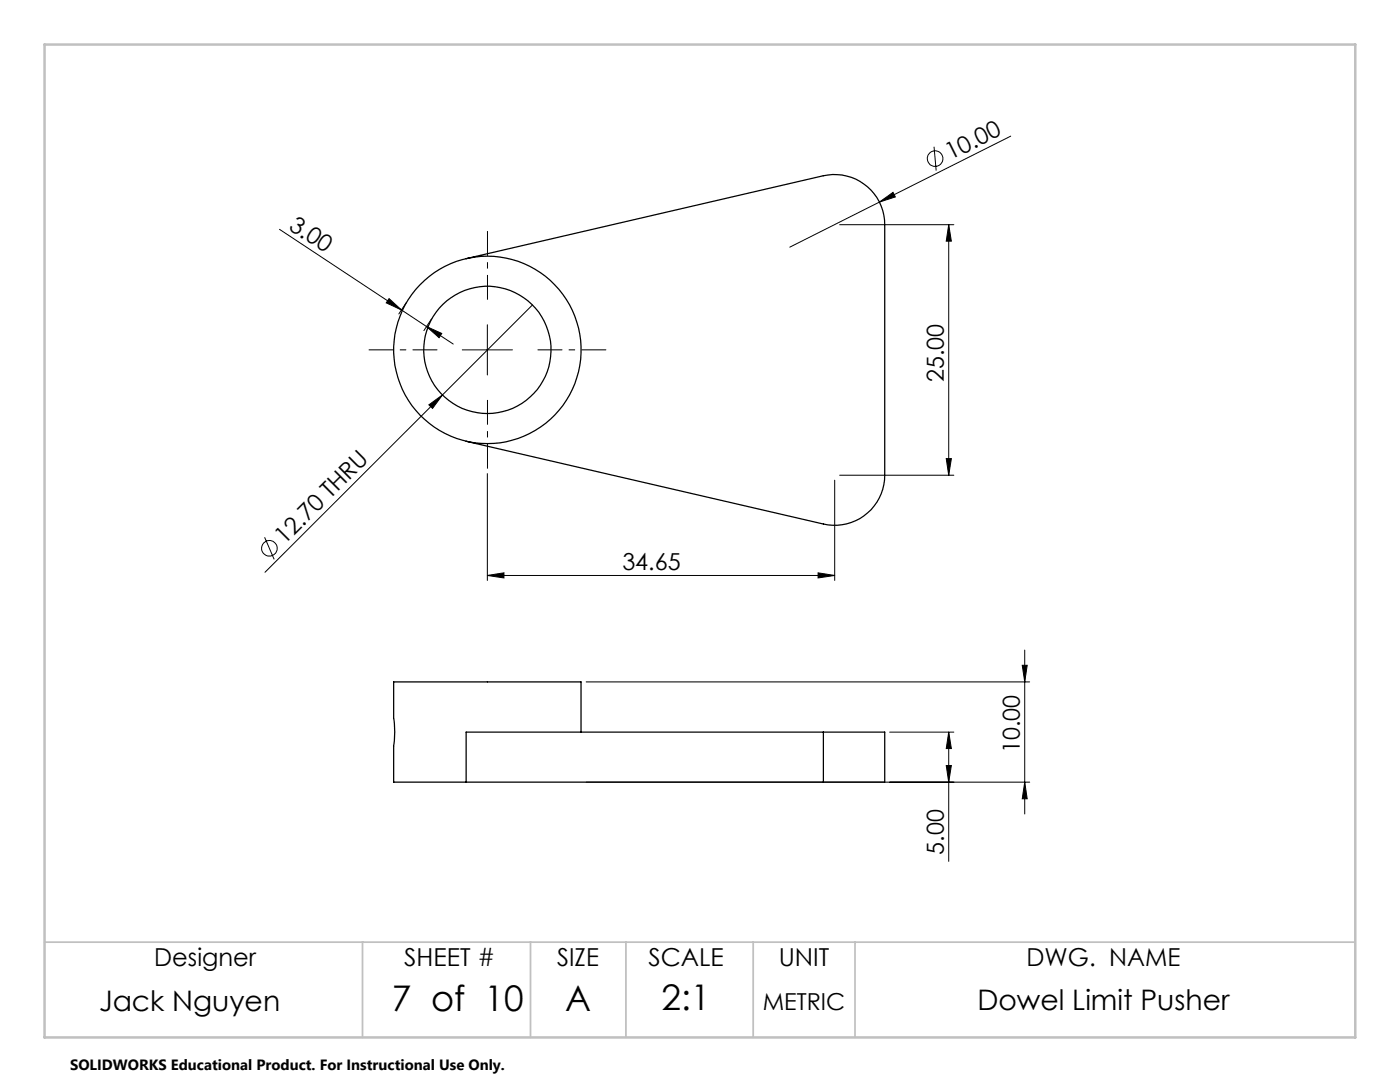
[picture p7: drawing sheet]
<svg xmlns="http://www.w3.org/2000/svg" width="279mm" height="216mm" viewBox="0 0 279 216" stroke-linecap="round" stroke-linejoin="round" font-family="sans-serif">
<g fill="none" stroke="#000" stroke-width=".25">
<path d="M93 51.6l71.3-16.5a10 10 0 0 1 12.3 9.7v50a10 10 0 0 1-12.3 9.8l-71.3-16.5M93 156.1h71.3M116 146.1v-10h-37.4v7.2a18.5 18.5 0 0 1 0 5.6v7.2h14.4M164.3 146.1h12.3v10h-12.3M164.3 146.1v10M164.3 146.1h-71.3v10"/>
<circle cx="97.3" cy="69.8" r="12.7"/>
<circle cx="97.3" cy="69.8" r="18.7"/>
</g>
<g fill="none" stroke="#000" stroke-width=".2">
<path d="M186.4 29.3l.4 4.7M201.7 27.2l-44.1 22.1M55.8 45.8l29.3 19.4M77.6 59.6l2.5 2.2-3-1.4zM167.6 44.8h22.8M175.5 40.3l2.7-1.9 .5 .9zM189.3 44.8l.6 3.3h-1.1zM189.3 44.8v50M81.1 60.4l-1.5 2.3M85.1 65.2l3.1 1.3-.6 .9zM85.1 65.2l5.4 3.5M86.1 63.6l-1.5 2.4"/>
<path d="M92.3 69.8h10M97.3 64.8v10M106.3 60.9l-53.4 53.3M85.6 80.8l2.7-2-2 2.7zM97.3 94.5v21.3M166.6 95.8v20M167.6 94.8h22.8M188.8 91.5h1.1l-.6 3.3zM52.8 107.2l1.9 4.4M97.3 114.8l3.3-.5v1zM97.3 114.8h69.3M163.3 114.3l3.3 .5-3.3 .5z"/>
<path d="M117 136.1h88.5M204 132.8h1l-.5 3.3zM204.5 129.7v32.7M117 156.1h88.5M177.6 146.1h12.8M188.8 152.8h1.1l-.6 3.3zM189.3 146.1l.6 3.3h-1.1zM189.3 146.1v25.8M204.5 156.1l.5 3.3h-1z"/>
<circle cx="186.6" cy="31.7" r="1.55"/>
<circle cx="53.8" cy="109.4" r="1.56"/>
</g>
<path d="M97.3 59.8v-13.7M87.3 69.8h-13.7M97.3 79.8v13.7M107.3 69.8h13.7" fill="none" stroke="#000" stroke-width=".2" stroke-dasharray="15.2 1.3 1.3 1.3" stroke-dashoffset="10.3" stroke-linecap="butt"/>
<path d="M8.9 188h261.6M72.4 188v19M105.9 188v19M124.9 188v19M150.3 188v19M170.6 188v19" fill="none" stroke="#c0c0c0" stroke-width=".35"/>
<path d="M8.9 8.9h261.6v198.1h-261.6z" fill="none" stroke="#c0c0c0" stroke-width=".5"/>
<g fill="#000">
<path d="M175.5 40.3l2.7-1.9 .5 .9zM85.6 80.8l2.7-2-2 2.7z"/>
<path d="M85.1 65.2l3.1 1.3-.6 .9zM77.6 59.6l2.5 2.2-3-1.4z"/>
<path d="M97.3 114.8l3.3-.5v1zM163.3 114.3l3.3 .5-3.3 .5z"/>
<path d="M188.8 152.8h1.1l-.6 3.3zM189.3 146.1l.6 3.3h-1.1zM204.5 156.1l.5 3.3h-1zM204 132.8h1l-.5 3.3zM188.8 91.5h1.1l-.6 3.3zM189.3 44.8l.6 3.3h-1.1z"/>
</g>
<g font-size="7.1">
<text x="78.2" y="201.7">7 of 10</text>
<text x="112.8" y="201.7">A</text>
<text x="132" y="201.6">2:1</text>
</g>
<g font-size="5.6">
<text x="19.8" y="201.7">Jack Nguyen</text>
<text x="195.1" y="201.6">Dowel Limit Pusher</text>
</g>
<g font-size="4.9">
<text x="30.8" y="192.8">Designer</text>
<text x="80.7" y="192.8">SHEET #</text>
<text x="111.2" y="192.8">SIZE</text>
<text x="129.4" y="192.8">SCALE</text>
<text x="155.4" y="192.8">UNIT</text>
<text x="204.9" y="192.8">DWG. NAME</text>
</g>
<g font-size="4.7">
<text x="189.7" y="32" transform="rotate(-27 189.7 32)">10.00</text>
<text x="57.4" y="45.6" transform="rotate(33 57.4 45.6)">3.00</text>
<text x="188.3" y="76.3" transform="rotate(-90 188.3 76.3)">25.00</text>
<text x="56.8" y="108.8" transform="rotate(-45 56.8 108.8)">12.70 THRU</text>
<text x="124.2" y="113.8">34.65</text>
<text x="203.5" y="150.3" transform="rotate(-90 203.5 150.3)">10.00</text>
<text x="188.3" y="170.6" transform="rotate(-90 188.3 170.6)">5.00</text>
<text x="152.2" y="201.6">METRIC</text>
</g>
<text font-size="3" x="14" y="213.5">SOLIDWORKS Educational Product. For Instructional Use Only.</text>
</svg>
